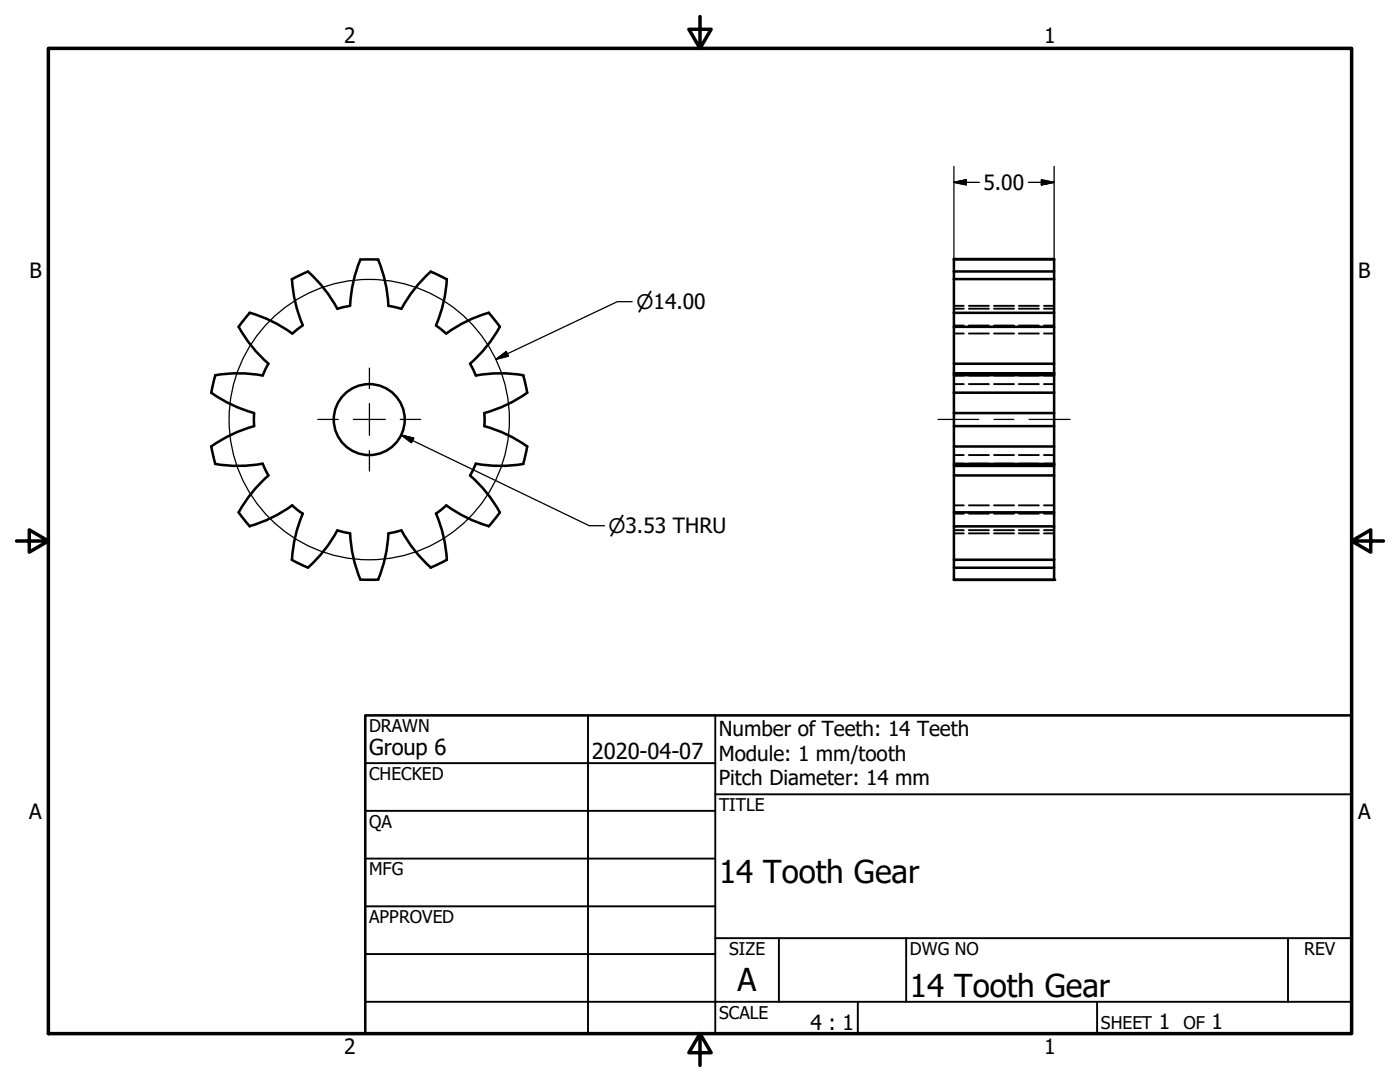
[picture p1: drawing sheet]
<svg xmlns="http://www.w3.org/2000/svg" width="279mm" height="216mm" viewBox="0 0 279 216" stroke-linecap="round" stroke-linejoin="round" font-family="sans-serif">
<!-- layer: Visible (ANSI) -->
<g fill="none" stroke="#000" stroke-width=".51">
<path d="M58.2 55.7l3.3-1.5a27.1 27.1 0 0 1 5.8 7.4M58.3 55.7a27.1 27.1 0 0 0 2.1 9.2M71.9 51.8h3.6M71.9 51.8a27.1 27.1 0 0 0-2 9.2M75.5 51.8a28.5 28.5 0 0 1 2 9.2l2.6 .6M85.9 54.2l3.3 1.5M86 54.2a27.1 27.1 0 0 0-5.9 7.4M89.2 55.7a27.1 27.1 0 0 1-2.2 9.2M190.4 55.7h20v6.7h-20M190.4 51.8h20v2.4h-20M210.4 51.8l-20-.1v13.5M210.4 54.2v1.5"/>
<path d="M42.1 78.3a27.8 27.8 0 0 0 8.6 4.1v2.6M47.6 65.2a27.1 27.1 0 0 0 6 7.4M49.8 62.4a27.1 27.1 0 0 1 8.5 4.2M49.9 62.4l-2.3 2.8M52.4 74.9a27.1 27.1 0 0 0-9.5 0l-.7 3.5M53.5 72.6l-1.1 2.3M60.4 65l-2 1.6M69.8 61l-2.5 .6M87 65l2 1.6M93.8 72.6l1.2 2.3a27.5 27.5 0 0 1 9.4 0l.8 3.5M97.5 62.4l2.3 2.8M97.6 62.4a27.1 27.1 0 0 0-8.5 4.2"/>
<path d="M99.8 65.2a27.1 27.1 0 0 1-6 7.4M105.2 78.3a27.1 27.1 0 0 1-8.5 4.1M190.4 78.4v4h20v2.6h-20v-2.6M190.4 78.4h20v4M190.4 65.2v7.4h20v1.9M190.4 65.2h20v7.4M190.4 74.5v.4h20v-.4M190.4 72.6v1.9M190.4 74.9v3.5M190.4 74.5h20M210.4 62.4v2.8M210.4 74.9v3.5"/>
<path d="M42.2 89.1l.7 3.5a27.1 27.1 0 0 0 9.5-.1M50.7 85a27.1 27.1 0 0 0-8.6 4.1M52.4 92.5l1.1 2.4M53.6 94.9a27.1 27.1 0 0 0-6 7.3M93.8 94.9a27.1 27.1 0 0 1 6 7.4M94.9 92.5a27.1 27.1 0 0 0 9.5 .1M95 92.5l-1.2 2.4M96.7 82.4v2.6a27.7 27.7 0 0 1 8.5 4.1l-.8 3.5M190.4 92.6h20v2.3h-20zM190.4 94.9v7.3h20v-7.3M190.4 85v4.1h20v-4.1M190.4 89.1v3.5"/>
<path d="M190.4 93h20M210.4 89.1v3.5M47.6 102.2l2.2 2.8M58.3 100.8a27.1 27.1 0 0 1-8.5 4.2M58.4 100.9l2 1.6M60.4 102.5a27.1 27.1 0 0 0-2.1 9.2M67.3 105.8l2.5 .6a28.6 28.6 0 0 0 2.1 9.3M67.3 105.8a27.1 27.1 0 0 1-5.8 7.5l-3.3-1.6M71.9 115.6h3.6M77.5 106.4a27.1 27.1 0 0 1-2 9.3M80.1 105.8l-2.6 .6M80.1 105.8a27.1 27.1 0 0 0 5.9 7.5"/>
<path d="M89 100.9l-2 1.6a26.7 26.7 0 0 1 2.2 9.2l-3.3 1.6M89.1 100.8a27.1 27.1 0 0 0 8.5 4.2M99.8 102.2l-2.3 2.8M190.4 113.3h20v2.4h-20zM190.4 105h20v6.7h-20zM190.4 102.2v2.8M190.4 111.7v1.6M190.4 115.7h20M210.4 102.2v2.8M210.4 111.7v1.6"/>
<circle cx="73.7" cy="83.7" r="7.1"/>
</g>
<!-- layer: Hidden (ANSI) -->
<g fill="none" stroke="#000" stroke-width=".38">
<path d="M190.4 74.9h1.9M190.4 66.5h1.9M190.4 65h1.9M190.4 61.6h1.9M190.4 61h1.9M190.4 76.6h1.9M193.4 74.9h4M193.4 66.5h4M193.4 65h4M193.4 61.6h4M193.4 61h4M193.4 76.6h4"/>
<path d="M198.4 74.9h4M198.4 66.5h4M198.4 65h4M198.4 61.6h4M198.4 61h4M198.4 76.6h4M203.3 74.9h4M203.3 66.5h4M203.3 65h4M203.3 61.6h4M203.3 61h4M203.3 76.6h4"/>
<path d="M208.3 74.9h2.1M208.3 66.5h2.1M208.3 65h2.1M208.3 61.6h2.1M208.3 61h2.1M208.3 76.6h2.1M190.4 92.5h1.9M190.4 90.8h1.9M193.4 92.5h4M193.4 90.8h4M198.4 92.5h4M198.4 90.8h4"/>
<path d="M203.3 92.5h4M203.3 90.8h4M208.3 92.5h2.1M208.3 90.8h2.1M190.4 106.4h1.9M190.4 105.8h1.9M190.4 102.5h1.9M190.4 100.8h1.9M193.4 106.4h4M193.4 105.8h4M193.4 102.5h4M193.4 100.8h4"/>
<path d="M198.4 106.4h4M198.4 105.8h4M198.4 102.5h4M198.4 100.8h4M203.3 106.4h4M203.3 105.8h4M203.3 102.5h4M203.3 100.8h4M208.3 106.4h2.1M208.3 105.8h2.1M208.3 102.5h2.1M208.3 100.8h2.1"/>
</g>
<!-- layer: Visible (ANSI) -->
<g fill="#000">
<circle cx="190.4" cy="115.7" r=".25"/>
<circle cx="210.4" cy="115.7" r=".25"/>
</g>
<!-- layer: Border (ANSI) -->
<path d="M9.7 9.7h260v196.5h-260zM139.7 3.3v6.4l-2.2-3.9h4.4l-2.2 3.9M3.3 107.9h6.4l-3.9-2.2v4.5l3.9-2.3M269.7 107.9l3.9 2.3v-4.5l-3.9 2.2h6.4M139.7 206.2l2.2 3.9h-4.4l2.2-3.9v6.4" fill="none" stroke="#000" stroke-width=".7"/>
<!-- layer: Title (ANSI) -->
<g fill="none" stroke="#000" stroke-width=".38">
<path d="M72.9 152.3h69.8M117.3 142.7v63.5M142.7 158.5h127M142.7 142.7v63.5M72.9 161.8h69.8M72.9 171.3h69.8M72.9 199.9h196.8M72.9 180.8h69.8M72.9 190.4h69.8M142.7 187.2h127M155.4 187.2v12.7M171.2 199.9v6.3"/>
<path d="M180.8 187.2v12.7M218.9 199.9v6.3M257 187.2v12.7"/>
</g>
<path d="M72.9 142.7h196.8v63.5h-196.8z" fill="none" stroke="#000" stroke-width=".51"/>
<!-- layer: Sketch Geometry (ANSI) -->
<circle cx="73.7" cy="83.7" r="28" fill="none" stroke="#000" stroke-width=".25"/>
<!-- layer: Symbol (ANSI) -->
<path d="M80.1 86.8l2.4 .6-.4 .9zM80.1 86.8l37.5 18.1h3" fill="none" stroke="#000" stroke-width=".25"/>
<path d="M80.1 86.8l2.4 .6zM80.1 86.8l2.4 .6-.4 .9z" fill="#000" stroke="#000" stroke-width=".25"/>
<!-- layer: Centerline (ANSI) -->
<path d="M187.2 83.7h8.1M198.4 83.7h3.9M205.4 83.7h8.2" fill="none" stroke="#000" stroke-width=".25"/>
<!-- layer: Center Mark (ANSI) -->
<path d="M73.7 73.5v4M63.4 83.7h4.1M70.5 83.7h6.4M73.7 80.5v6.4M73.7 89.9v4.1M79.9 83.7h4" fill="none" stroke="#000" stroke-width=".25"/>
<!-- layer: Dimension (ANSI) -->
<path d="M190.4 36.4l2.4-.5v1zM190.4 36.4h5.1M190.4 33.2v20.9M205.2 36.4h5.2M207.8 35.9l2.6 .5-2.6 .5zM210.4 33.2v20.9M99 71.7l2-1.5 .5 .9zM126.2 60.2h-3l-24.2 11.5" fill="none" stroke="#000" stroke-width=".25"/>
<path d="M190.4 36.4l2.4-.5zM190.4 36.4l2.4-.5v1zM207.8 36.9l2.6-.5zM207.8 35.9l2.6 .5-2.6 .5zM99 71.7l2-1.5zM99 71.7l2-1.5 .5 .9z" fill="#000" stroke="#000" stroke-width=".25"/>
<g font-size="6.3">
<text x="143.5" y="176.3">14 Tooth Gear</text>
<text x="147.2" y="197.7">A</text>
<text x="181.6" y="199">14 Tooth Gear</text>
</g>
<g font-size="4.4">
<text x="73.7" y="150.6">Group 6</text>
<text x="118.1" y="151.4">2020-04-07</text>
</g>
<g font-size="4.2">
<text x="68.7" y="8.6">2</text>
<text x="208.4" y="8.6">1</text>
<text x="196.3" y="37.9">5.00</text>
<text x="5.9" y="55.5">B</text>
<text x="271.1" y="55.5">B</text>
<text x="5.8" y="163.4">A</text>
<text x="271" y="163.4">A</text>
<text x="161.7" y="205.5">4 : 1</text>
<text x="231.3" y="205.4">1</text>
<text x="241.8" y="205.4">1</text>
<text x="68.7" y="210.3">2</text>
<text x="208.4" y="210.3">1</text>
</g>
<g font-size="4.1">
<text x="143.4" y="146.8">Number of Teeth: 14 Teeth</text>
<text x="143.4" y="151.8">Module: 1 mm/tooth</text>
<text x="143.4" y="156.7">Pitch Diameter: 14 mm</text>
</g>
<g font-size="4">
<text x="127" y="61.7">⌀14.00</text>
<text x="121.4" y="106.4">⌀3.53 THRU</text>
</g>
<g font-size="3.5">
<text x="73.7" y="146">DRAWN</text>
<text x="73.7" y="155.6">CHECKED</text>
<text x="143.5" y="161.8">TITLE</text>
<text x="73.7" y="165.2">QA</text>
<text x="73.7" y="174.7">MFG</text>
<text x="73.7" y="184.2">APPROVED</text>
<text x="145.5" y="190.6">SIZE</text>
<text x="181.6" y="190.6">DWG NO</text>
<text x="260.3" y="190.5">REV</text>
<text x="143.5" y="203.3">SCALE</text>
<text x="219.7" y="205.4">SHEET</text>
<text x="236.2" y="205.4">OF</text>
</g>
</svg>
